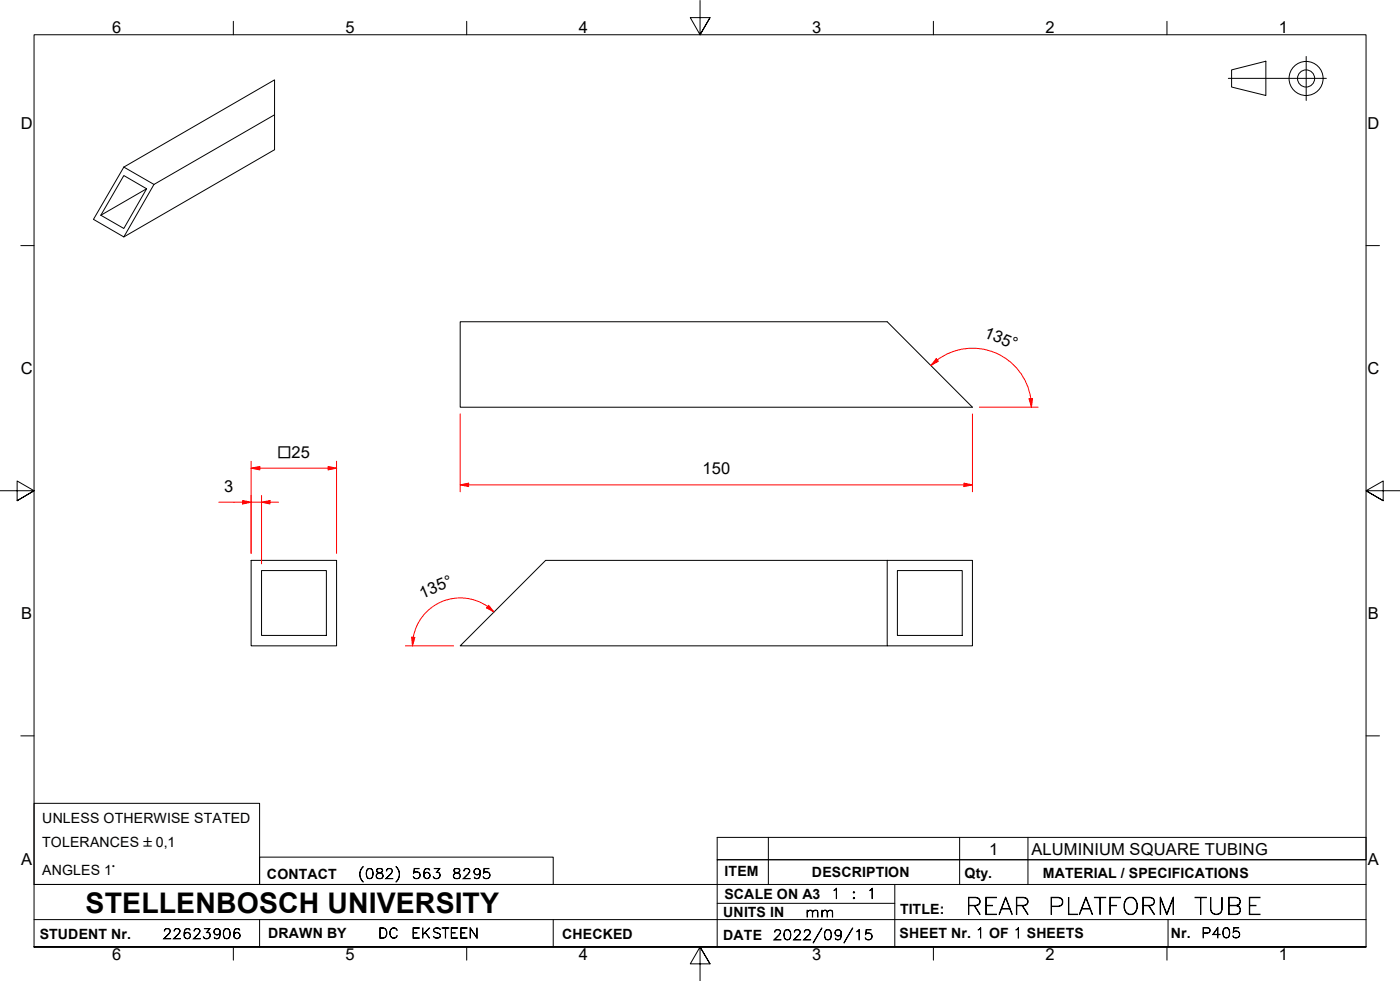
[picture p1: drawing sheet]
<svg xmlns="http://www.w3.org/2000/svg" width="410mm" height="287mm" viewBox="0 0 410 287" stroke-linecap="round" stroke-linejoin="round" font-family="sans-serif">
<!-- layer: Visible Edges(ISO) -->
<g fill="none" stroke="#000" stroke-width=".29">
<path d="M80.4 33.6l-35.3 20.4M36.3 48.9l44.1-25.5v20.4l-44.1 25.6M36.3 48.9l-8.9 15.3 8.9 5.2 8.8-15.4M36.3 48.9l8.8 5.1M42.9 55.3l-6.6-3.9-6.8 11.6M42.9 55.3l-6.6 11.6-6.8-3.9M42.9 55.3l-13.4 7.7M134.7 94.2h125.1l24.9 25h-150zM73.5 164h25.1v25.1h-25.1zM76.6 167h19v19h-19zM259.8 164h24.9v25.1h-24.9zM259.8 164h-100l-25.1 25.1h125.1"/>
<path d="M262.8 167h18.9v19h-18.9z"/>
</g>
<!-- layer: Symbols(ISO) -->
<path d="M210 245.1h190v6.6h-190zM225 245.1v6.6M281 245.1v6.6M301 245.1v6.6" fill="none" stroke="#000" stroke-width=".29"/>
<!-- layer: Border_0 -->
<g fill="none" stroke="#000" stroke-width=".29">
<path d="M68.3 6.2v4M136.7 6.2v4M205 .1v10.1l-2.9-5h5.8l-2.9 5 2.9-5M273.3 6.2v4M341.7 6.2v4M6.1 71.9h3.9M400 71.9h3.9M0 143.7h10l-5-2.9v5.8l5-2.9-5 2.9M410 143.7h-10l5-2.9v5.8l-5-2.9 5 2.9M6.1 215.4h3.9M400 215.4h3.9M10 277.2v-267h390v267h-390h390"/>
<path d="M68.3 277.2v3.9M136.7 277.2v3.9M273.3 277.2v3.9M341.7 277.2v3.9M207.9 282.1l-2.9-4.9 2.9 4.9h-5.8l2.9-4.9v10"/>
</g>
<!-- layer: Sketch Geometry(ISO) -->
<g fill="none" stroke="#000" stroke-width=".29">
<path d="M382.5 16.5v12.9M359.7 22.9h28.7M360.6 20.5l10-2.6v10.1l-10-2.5zM10 235.2h66v23.7h-66zM10 258.9h390M76 250.9h86v8h-86zM225 251.7v7.2M262 258.9v18.3M281 251.7v7.2M301 251.7v7.2M400 251.7h-190v25.5M10 277.2h390"/>
<path d="M10 269.2h390M76 269.2v8M162 269.2v8M210 264.4h52M342 269.2v8"/>
<circle cx="382.4" cy="23" r="5"/>
<circle cx="382.4" cy="23" r="2.51"/>
</g>
<!-- layer: Dimensions(ISO) -->
<path d="M71.1 147h2.4" fill="none" stroke="#f00" stroke-width=".29"/>
<path d="M71.1 146.5l2.4 .5-2.4 .5z" fill-rule="evenodd" fill="#f00"/>
<path d="M71.1 146.5l2.4 .5-2.4 .5zM76.6 147h2.5" fill="none" stroke="#f00" stroke-width=".29"/>
<path d="M76.6 147l2.5-.5v1z" fill-rule="evenodd" fill="#f00"/>
<path d="M73.5 137h2.6M64.1 147h7M73.5 147h3.1M73.5 145v17M76.6 147l2.5-.5v1zM76.6 145v20.1M79.1 147h2.4" fill="none" stroke="#f00" stroke-width=".29"/>
<path d="M73.5 137l2.6-.5v1.1z" fill-rule="evenodd" fill="#f00"/>
<path d="M73.5 137l2.6-.5v1.1zM96.1 137h2.5" fill="none" stroke="#f00" stroke-width=".29"/>
<path d="M96.1 136.5l2.5 .5-2.5 .6z" fill-rule="evenodd" fill="#f00"/>
<path d="M73.5 135v27M76.1 137h20M96.1 136.5l2.5 .5-2.5 .6zM98.6 135v27M282.3 141.9h2.4" fill="none" stroke="#f00" stroke-width=".29"/>
<path d="M282.3 141.4l2.4 .5-2.4 .5z" fill-rule="evenodd" fill="#f00"/>
<path d="M134.7 141.9h2.5M282.3 141.4l2.4 .5-2.4 .5z" fill="none" stroke="#f00" stroke-width=".29"/>
<path d="M134.7 141.9l2.5-.5v1z" fill-rule="evenodd" fill="#f00"/>
<path d="M274.4 105.4l-1.9 1.6M134.7 121.2v22.8M284.7 121.2v22.8M134.7 141.9l2.5-.5v1zM137.2 141.9h145.1" fill="none" stroke="#f00" stroke-width=".29"/>
<path d="M274.1 105l.7 .7-2.3 1.3z" fill-rule="evenodd" fill="#f00"/>
<path d="M274.1 105l.7 .7-2.3 1.3zM301.8 116.7l.2 2.5" fill="none" stroke="#f00" stroke-width=".29"/>
<path d="M301.3 116.7h1l-.3 2.5z" fill-rule="evenodd" fill="#f00"/>
<path d="M274.5 105.3a17.2 17.2 0 0 1 27.3 11.4M286.8 119.2h17.2M301.3 116.7h1l-.3 2.5zM142.7 177.6l2 1.5" fill="none" stroke="#f00" stroke-width=".29"/>
<path d="M143.1 177.2l1.6 1.9-2.3-1.2z" fill-rule="evenodd" fill="#f00"/>
<path d="M143.1 177.2l1.6 1.9-2.3-1.2zM121 186.5l-.2 2.6" fill="none" stroke="#f00" stroke-width=".29"/>
<path d="M120.5 186.5l1 .1-.7 2.5z" fill-rule="evenodd" fill="#f00"/>
<path d="M142.8 177.5a14 14 0 0 0-21.8 9M118.7 189.1h14.1M120.5 186.5l1 .1-.7 2.5z" fill="none" stroke="#f00" stroke-width=".29"/>
<text font-size="8.3" x="25.1" y="267.2">STELLENBOSCH UNIVERSITY</text>
<g font-size="6.7">
<text x="282.6" y="267.7">REAR</text>
<text x="306.8" y="267.7">PLATFORM</text>
<text x="349.6" y="267.7">TUBE</text>
</g>
<g font-size="4.8">
<text x="32.8" y="9.7">6</text>
<text x="101.2" y="9.7">5</text>
<text x="169.5" y="9.7">4</text>
<text x="237.8" y="9.7">3</text>
<text x="306.1" y="9.7">2</text>
<text x="374.5" y="9.7">1</text>
<text x="6.1" y="37.8">D</text>
<text x="400.4" y="37.8">D</text>
<text x="287.8" y="98.5" transform="rotate(23 287.8 98.5)">135°</text>
<text x="6.1" y="109.6">C</text>
<text x="400.4" y="109.6">C</text>
<text x="65.6" y="144">3</text>
<text x="205.7" y="138.9">150</text>
<text x="123.6" y="175.2" transform="rotate(-23 123.6 175.2)">135°</text>
<text x="6.2" y="181.3">B</text>
<text x="400.5" y="181.3">B</text>
<text x="289.6" y="250.1">1</text>
<text x="302" y="250.2">ALUMINIUM SQUARE TUBING</text>
<text x="6.2" y="253.1">A</text>
<text x="400.5" y="253.1">A</text>
<text x="32.8" y="281.1">6</text>
<text x="101.2" y="281.1">5</text>
<text x="169.5" y="281.1">4</text>
<text x="237.8" y="281.1">3</text>
<text x="306.1" y="281.1">2</text>
<text x="374.5" y="281.1">1</text>
</g>
<text font-size="4.6" x="81.3" y="134">□25</text>
<g font-size="4.1">
<text x="12.4" y="240.9">UNLESS OTHERWISE STATED</text>
<text x="12.4" y="247.9">TOLERANCES ±0,1</text>
<text x="12.4" y="256">ANGLES 1°</text>
<text x="78.2" y="257.2">CONTACT</text>
<text x="212.2" y="256.5">ITEM</text>
<text x="237.7" y="256.7">DESCRIPTION</text>
<text x="282.4" y="256.9">Qty.</text>
<text x="305.4" y="256.9">MATERIAL / SPECIFICATIONS</text>
<text x="212.1" y="263">SCALE ON A3</text>
<text x="211.8" y="268.4">UNITS IN</text>
<text x="263.5" y="267.7">TITLE:</text>
<text x="11.6" y="274.8">STUDENT Nr.</text>
<text x="78.5" y="274.6">DRAWN BY</text>
<text x="164.6" y="274.8">CHECKED</text>
<text x="211.8" y="275.1">DATE</text>
<text x="263.4" y="274.6">SHEET Nr. 1 OF 1 SHEETS</text>
<text x="342.8" y="274.5">Nr.</text>
</g>
<g font-size="4">
<text x="104.8" y="257.2">(082)</text>
<text x="120.6" y="257.2">563</text>
<text x="132.3" y="257.2">8295</text>
<text x="243.3" y="263">1</text>
<text x="249.3" y="263">:</text>
<text x="253.8" y="263">1</text>
<text x="235.8" y="268.4">mm</text>
<text x="47.6" y="274.8">22623906</text>
<text x="110.7" y="274.6">DC</text>
<text x="120.4" y="274.6">EKSTEEN</text>
<text x="226.3" y="275.1">2022/09/15</text>
<text x="351.7" y="274.5">P405</text>
</g>
</svg>
